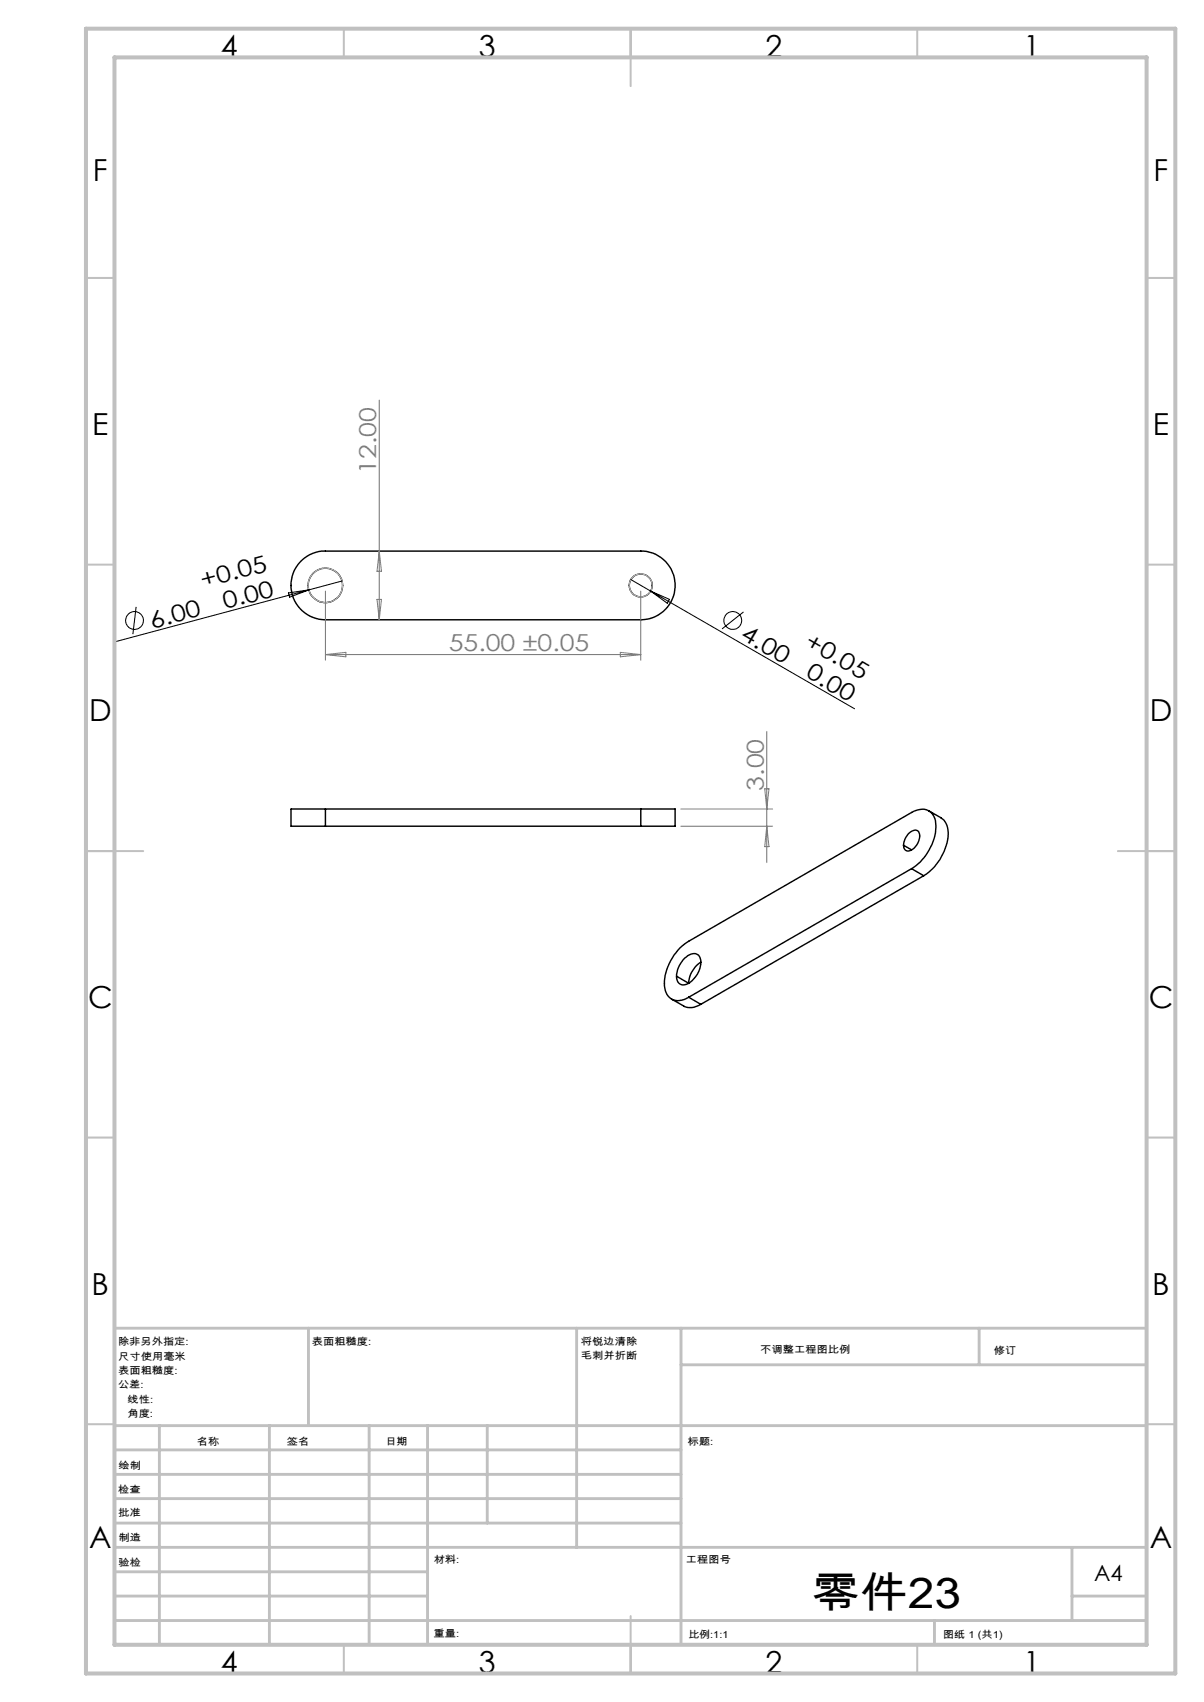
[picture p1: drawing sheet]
<svg xmlns="http://www.w3.org/2000/svg" width="210mm" height="297mm" viewBox="0 0 210 297" stroke-linecap="round" stroke-linejoin="round" font-family="sans-serif">
<g fill="none" stroke="#000" stroke-width=".25">
<path d="M52.7 97.7a5.8 5.8 0 0 1 4.1-1.5h55a6 6 0 0 1 6 6 6 6 0 0 1-6 6h-55a6 6 0 0 1-5.6-3.9 6 6 0 0 1 1.5-6.6zM56.8 141.2h-6v3h6M56.8 141.2v3M56.8 141.2h55M56.8 144.2h55M111.8 141.2h6v3h-6M111.8 141.2v3M157.6 147.5l1.4 .8M158.4 145.6a1.39 1.39 0 0 1 1.8-.5 2.56 2.56 0 0 1-1 3.1 .94 .94 0 0 1-1.2 .2 .94 .94 0 0 1-.4-1.2l.3-.8zM159 151.6a9.1 9.1 0 0 0 4.2-8 2.37 2.37 0 0 0-3.4-2.2l-39.7 22.8a9 9 0 0 0-4.1 8.2 2.4 2.4 0 0 0 3.7 1.8l.4-.2M159 151.6l2.1 1.2M159 151.6l-38.9 22.4"/>
<path d="M161.1 152.8l-38.9 22.5M162 141.5l2.1 1.2a3.5 3.5 0 0 1 1.2 3.9 9.4 9.4 0 0 1-4.2 6.2M117.1 174.3l2.1 1.2a2.93 2.93 0 0 0 3-.2M120.1 174l2.1 1.3M122.2 167.9a4.4 4.4 0 0 1-2.7 3.9 1.23 1.23 0 0 1-1.5-1.4M122.2 167.9a1.33 1.33 0 0 0-.7-1.4 1.33 1.33 0 0 0-1.5 .3 4.7 4.7 0 0 0-2 3.6M122.2 167.9a4.7 4.7 0 0 0-2.1 3.7l-2.1-1.2"/>
<circle cx="56.8" cy="102.2" r="3"/>
<circle cx="111.7" cy="102.1" r="1.99"/>
</g>
<g fill="none" stroke="#000" stroke-width=".18">
<path d="M23.7 105.9l-.5 4.8M50.3 103.5l3.6-.6-3.4 1.3zM59.7 101.4l-39.4 10.5M110 101.1l3.5 2M113.5 103.1l35.5 20.6M113.5 103.1l3.3 1.5-.4 .7zM129.7 106.8l-3.8 2.9"/>
<circle cx="23.5" cy="108.3" r="1.56"/>
<circle cx="127.8" cy="108.3" r="1.56"/>
</g>
<g fill="none" stroke="#c0c0c0" stroke-width=".18">
<circle cx="56.8" cy="102.1" r="3"/>
<circle cx="111.8" cy="102.1" r="2"/>
</g>
<g fill="none" stroke="#808080" stroke-width=".18">
<path d="M66.1 69.8v38.4M66.1 96.2l.4 3.5h-.7zM56.8 103.1v12.1M56.8 114.2h55M56.8 114.2l3.5-.4v.8zM65.8 104.6h.7l-.4 3.6zM108.2 113.8l3.6 .4-3.6 .4zM111.8 103.1v12.1M133.4 137.7h.7l-.4 3.5zM133.7 127.6v22.9M118.7 141.2h16.1M118.7 144.2h16.1"/>
<path d="M133.7 144.2l.4 3.5h-.7z"/>
</g>
<g fill="none" stroke="#c0c0c0" stroke-width=".35">
<path d="M60 5v5M110 5v10M160 5v5M15 48.5h5M200 48.5h5M15 98.5h5M200 98.5h5M15 148.5h10M195 148.5h10M15 198.5h5M200 198.5h5M15 248.5h5"/>
<path d="M200 248.5h5M60 287v5M110 282v10M160 287v5"/>
</g>
<g fill="none" stroke="#c0c0c0" stroke-width=".5">
<path d="M53.8 231.8v17M100.6 231.8v38.2M118.8 231.8v55.2M118.8 238.2h81.2M170.8 231.8v6.4M200 231.8h-180v55.2M20 248.8h180M20 257.3h98.8M20 253h98.8M27.8 248.8v38.2M47 248.8v38.2M64.4 248.8v38.2"/>
<path d="M74.6 248.8v38.2M85 248.8v17M20 265.8h98.8M20 261.5h98.8M20 278.5h54.6M20 274.3h54.6M20 270h180M187 278.5h13M187 270v12.8M20 282.8h180M163 282.8v4.2"/>
</g>
<path d="M15 5h190v287h-190zM20 10h180v277h-180z" fill="none" stroke="#c0c0c0" stroke-width=".7"/>
<text font-size="7.4" x="141.6" y="280.5">零件23</text>
<g font-size="5.3">
<text x="38.5" y="9.9">4</text>
<text x="83.5" y="9.9">3</text>
<text x="133.5" y="9.9">2</text>
<text x="178.5" y="9.9">1</text>
<text x="16.2" y="31.7">F</text>
<text x="201.2" y="31.7">F</text>
<text x="16.1" y="75.9">E</text>
<text x="201.1" y="75.9">E</text>
<text x="15.5" y="125.9">D</text>
<text x="200.5" y="125.9">D</text>
<text x="15.4" y="175.9">C</text>
<text x="200.4" y="175.9">C</text>
<text x="16" y="225.9">B</text>
<text x="201" y="225.9">B</text>
<text x="15.5" y="270.2">A</text>
<text x="200.5" y="270.2">A</text>
<text x="38.5" y="291.9">4</text>
<text x="83.5" y="291.9">3</text>
<text x="133.5" y="291.9">2</text>
<text x="178.5" y="291.9">1</text>
</g>
<g font-size="4.1" fill="#808080">
<text x="65.6" y="82.7" transform="rotate(-90 65.6 82.7)">12.00</text>
<text x="78.3" y="113.6">55.00 ±0.05</text>
<text x="133.2" y="138" transform="rotate(-90 133.2 138)">3.00</text>
</g>
<g font-size="4.1">
<text x="35.4" y="102.7" transform="rotate(-15 35.4 102.7)">+0.05</text>
<text x="39.3" y="106.3" transform="rotate(-15 39.3 106.3)">0.00</text>
<text x="26.5" y="109.7" transform="rotate(-15 26.5 109.7)">6.00</text>
<text x="129" y="111.4" transform="rotate(30 129 111.4)">4.00</text>
<text x="140.2" y="112.7" transform="rotate(30 140.2 112.7)">+0.05</text>
<text x="140.4" y="118" transform="rotate(30 140.4 118)">0.00</text>
</g>
<text font-size="3.9" x="190.9" y="275.8">A4</text>
<g font-size="1.7">
<text x="20.6" y="234.8">除非另外指定:</text>
<text x="20.6" y="237.3">尺寸使用毫米</text>
<text x="20.6" y="239.8">表面粗糙度:</text>
<text x="54.4" y="234.8">表面粗糙度:</text>
<text x="101.3" y="234.7">将锐边清除</text>
<text x="101.3" y="237.2">毛刺并折断</text>
<text x="132.6" y="236.2">不调整工程图比例</text>
<text x="173.3" y="236.4">修订</text>
<text x="20.6" y="242.3">公差:</text>
<text x="22.2" y="244.8">线性:</text>
<text x="22.2" y="247.3">角度:</text>
<text x="20.7" y="256.3">绘制</text>
<text x="34.3" y="252.2">名称</text>
<text x="50" y="252.1">签名</text>
<text x="67.2" y="252.1">日期</text>
<text x="120" y="252.1">标题:</text>
<text x="20.6" y="260.5">检查</text>
<text x="20.6" y="264.5">批准</text>
<text x="20.7" y="269">制造</text>
<text x="20.7" y="273.3">验检</text>
<text x="75.6" y="272.7">材料:</text>
<text x="119.6" y="272.7">工程图号</text>
<text x="75.6" y="285.7">重量:</text>
<text x="120.1" y="285.8">比例:1:1</text>
<text x="164.5" y="285.8">图纸 1 (共1)</text>
</g>
</svg>
